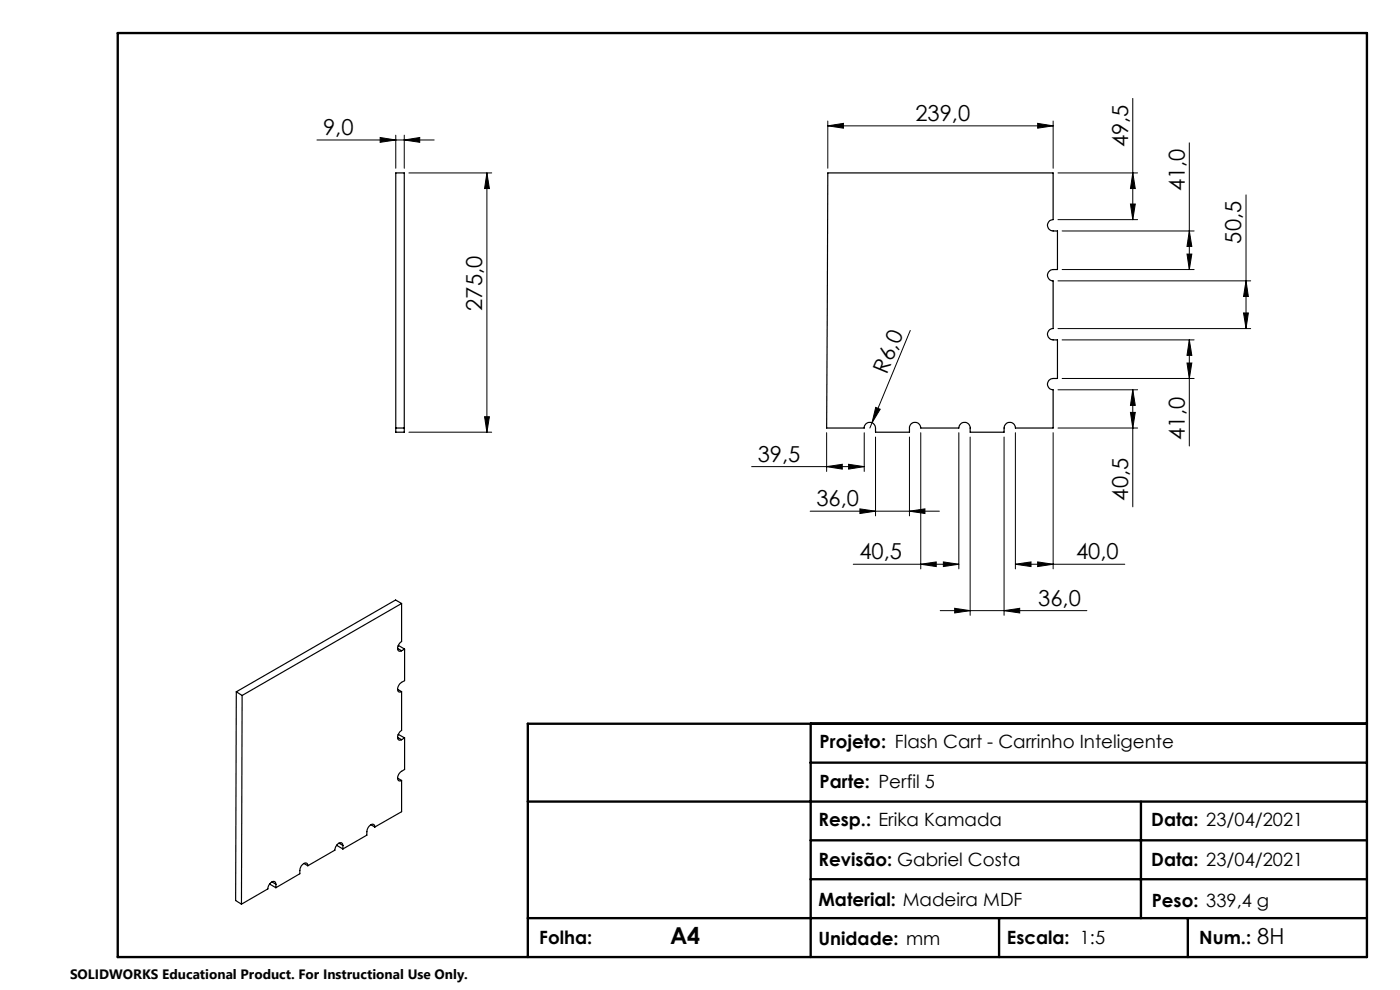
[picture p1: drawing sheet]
<svg xmlns="http://www.w3.org/2000/svg" width="297mm" height="210mm" viewBox="0 0 297 210" stroke-linecap="round" stroke-linejoin="round" font-family="sans-serif">
<g fill="none" stroke="#000" stroke-width=".21">
<path d="M67.2 29.7h24.9M80.6 29.2l3.4 .5-3.4 .5zM84 28.7v7M85.8 29.7l3.2-.5v1zM85.8 28.7v7M86.7 36.7h17.6M103.3 36.7l.5 3.3h-1zM103.3 36.7v55M175.6 26.7l3.3-.5v1zM175.6 25.7v10M175.6 26.7h47.8M220.1 26.2l3.3 .5-3.3 .5z"/>
<path d="M223.4 25.7v10M224.4 36.7h16.9M240.3 36.7l.5 3.3h-1zM240.3 20.9v25.7M252.3 30.3v26.9M224.4 46.6h16.9M224.4 59.6h40.9M225.3 57.2h28M225.3 49h28M239.8 43.3h1l-.5 3.3zM251.8 53.9h1l-.5 3.3zM252.3 49l.5 3.3h-1z"/>
<path d="M264.3 59.6l.5 3.3h-1zM264.3 41.3v28.4M193.1 70.1l-8.1 19.6M224.4 69.7h40.9M225.3 72.1h28M251.8 77h1l-.5 3.3zM252.3 72.1l.5 3.3h-1zM252.3 72.1v22.5M263.8 66.4h1l-.5 3.3zM86.7 91.7h17.6M102.8 88.4h1l-.5 3.3zM159.5 99h23.8"/>
<path d="M175.4 99l3.3-.5v1zM175.4 91.8v8.2M180 98.5l3.3 .5-3.3 .5zM183.3 91.8v8.2M185 89.7l-.5 1.1M185.7 92.7v16.7M185.8 86.4l.9 .4-1.7 2.9zM192.9 92.7v16.7M195.3 91.8v28.9M203.4 91.8v28.9M205.8 92.7v37.8M213 92.7v37.8"/>
<path d="M215.4 91.8v28.9M223.4 91.8v28.9M224.4 90.8h16.9M224.4 82.7h16.9M225.3 80.3h28M239.8 87.5h1l-.5 3.3zM240.3 82.7l.5 3.3h-1zM240.3 82.7v24.8M171.9 108.4h27.4M181 119.7h22.4M182.4 107.9l3.3 .5-3.3 .5zM192.9 108.4l3.3-.5v1z"/>
<path d="M195.3 119.7l3.3-.5v1zM200.1 119.2l3.3 .5-3.3 .5zM215.4 119.7l3.3-.5v1zM215.4 119.7h23.2M220.1 119.2l3.3 .5-3.3 .5zM199.5 129.5h31.1M202.5 129l3.3 .5-3.3 .5zM213 129.5l3.3-.5v1z"/>
</g>
<path d="M25 7h265v196h-265zM172 153.5v49.5M290 153.5h-178v49.5M112 170h178M172 178.3h118M172 161.8h118M242 170v24.8M112 194.8h178M172 186.5h118M211.9 194.8v8.2M252 194.8v8.2" fill="none" stroke="#000" stroke-width=".5"/>
<g fill="#000">
<path d="M185.8 86.4l.9 .4-1.7 2.9z"/>
<path d="M103.3 36.7l.5 3.3h-1zM102.8 88.4h1l-.5 3.3z"/>
<path d="M239.8 43.3h1l-.5 3.3zM240.3 36.7l.5 3.3h-1zM251.8 53.9h1l-.5 3.3zM252.3 49l.5 3.3h-1z"/>
<path d="M263.8 66.4h1l-.5 3.3zM264.3 59.6l.5 3.3h-1zM251.8 77h1l-.5 3.3zM252.3 72.1l.5 3.3h-1zM239.8 87.5h1l-.5 3.3zM240.3 82.7l.5 3.3h-1z"/>
<path d="M180 98.5l3.3 .5-3.3 .5zM175.4 99l3.3-.5v1zM220.1 26.2l3.3 .5-3.3 .5zM175.6 26.7l3.3-.5v1zM85.8 29.7l3.2-.5v1zM80.6 29.2l3.4 .5-3.4 .5z"/>
<path d="M215.4 119.7l3.3-.5v1zM220.1 119.2l3.3 .5-3.3 .5zM202.5 129l3.3 .5-3.3 .5zM213 129.5l3.3-.5v1zM195.3 119.7l3.3-.5v1zM200.1 119.2l3.3 .5-3.3 .5zM182.4 107.9l3.3 .5-3.3 .5zM192.9 108.4l3.3-.5v1z"/>
</g>
<g fill="none" stroke="#000" stroke-width=".25">
<path d="M175.6 36.7h47.8v9.9a1.2 1.2 0 0 0-1.2 1.2 1.2 1.2 0 0 0 1.2 1.2h.9v8.2a1.87 1.87 0 0 0-1.8 .4 1.18 1.18 0 0 0-.2 1.3 1.18 1.18 0 0 0 1.1 .7v10.1a1.2 1.2 0 0 0-1.2 1.2 1.2 1.2 0 0 0 1.2 1.2h.9v8.2a2.01 2.01 0 0 0-1.8 .4 1.2 1.2 0 0 0-.2 1.3 1.2 1.2 0 0 0 1.1 .7v8.1h-8a1.2 1.2 0 0 0-1.2-1.2 1.2 1.2 0 0 0-1.2 1.2v.9h-7.2a1.84 1.84 0 0 0-.4-1.8 1.21 1.21 0 0 0-1.3-.2 1.21 1.21 0 0 0-.7 1.1h-8.1a1.2 1.2 0 0 0-1.2-1.2 1.2 1.2 0 0 0-1.2 1.2v.9h-7.2a1.95 1.95 0 0 0-.4-1.8 1.18 1.18 0 0 0-1.3-.2 1.18 1.18 0 0 0-.7 1.1h-7.9zM84 90.8v-54.1h1.8v54.1M84 90.8h1.8M84 90.8v.9h1.8v-.9M84.3 137.5l.9 .5M84.5 137l.1-.1 1.2 .8M85.2 128v8.1a1.29 1.29 0 0 0-.5 2l.5-.1M85.2 128l-33.8 19.5M85.2 128l-1.3-.7-33.8 19.4M85.8 137.7v6.7a2.08 2.08 0 0 0-1.5 1.7 .54 .54 0 0 0 .2 .6 .54 .54 0 0 0 .7 0M85.8 137.7l-.6 .3M50.1 146.7l-.1 44.3 1.2 .8"/>
<path d="M50.1 146.7l1.3 .8M51.4 147.5l-.2 44.3M84.3 146.2l.9 .5M84.3 156.4l.9 .5M84.5 155.8l1.3 .7M85.2 146.7v8.2a1.51 1.51 0 0 0-.6 2h.6M85.8 156.5v6.7l-.6 .4a1.29 1.29 0 0 0-.5 2.1l.5-.1M85.8 156.5l-.6 .4M71.5 179.2l1.2 .9M71.9 178.8l.8 .5M72.7 179.3a.59 .59 0 0 0-.4-.6 .59 .59 0 0 0-.7 .4l-.4 .6-.2 .6-5.7 3.3M72.7 179.3v.8"/>
<path d="M78.7 174.9l.8 .5M79.5 175.4a.57 .57 0 0 0-.4-.6 .57 .57 0 0 0-.7 .3l-.5 .9-.1 1.2-5.1 2.9M84.3 165.1l.9 .5M85.2 165.6v6.6l-5.7 3.2M57.3 187.5l1.2 .8M57.7 187.1l.8 .5M58.5 187.6a.59 .59 0 0 0-.4-.7 .59 .59 0 0 0-.7 .4l-.4 .6-.2 .7-5.6 3.2M58.5 187.6v.7M64.5 183.2l.8 .4M65.3 183.6a.57 .57 0 0 0-.4-.6 .57 .57 0 0 0-.7 .4l-.5 .8-.1 1.1-5.1 3"/>
</g>
<text font-size="4.9" x="142.1" y="200.2">A4</text>
<g font-size="4.7">
<text x="68.5" y="28.7">9,0</text>
<text x="194.2" y="25.7">239,0</text>
<text x="239.3" y="31.2" transform="rotate(-90 239.3 31.2)">49,5</text>
<text x="251.3" y="40.6" transform="rotate(-90 251.3 40.6)">41,0</text>
<text x="263.3" y="51.7" transform="rotate(-90 263.3 51.7)">50,5</text>
<text x="102.3" y="65.9" transform="rotate(-90 102.3 65.9)">275,0</text>
<text x="188.2" y="79.5" transform="rotate(-67 188.2 79.5)">R6,0</text>
<text x="251.3" y="93.3" transform="rotate(-90 251.3 93.3)">41,0</text>
<text x="160.8" y="98">39,5</text>
<text x="173.2" y="107.4">36,0</text>
<text x="239.3" y="106.2" transform="rotate(-90 239.3 106.2)">40,5</text>
<text x="182.3" y="118.7">40,5</text>
<text x="228.3" y="118.7">40,0</text>
<text x="220.3" y="128.5">36,0</text>
<text x="266.7" y="200.2">8H</text>
</g>
<g font-size="3.9">
<text x="173.9" y="158.6">Projeto: Flash Cart - Carrinho Inteligente</text>
<text x="173.9" y="167.2">Parte: Perfil 5</text>
<text x="173.6" y="175.1">Resp.: Erika Kamada</text>
<text x="244.2" y="175.3">Data: 23/04/2021</text>
<text x="173.6" y="183.7">Revisão: Gabriel Costa</text>
<text x="244.2" y="183.7">Data: 23/04/2021</text>
<text x="173.6" y="192.2">Material: Madeira MDF</text>
<text x="244.3" y="192.3">Peso: 339,4 g</text>
<text x="114.4" y="200.2">Folha:</text>
<text x="173.6" y="200.4">Unidade: mm</text>
<text x="213.6" y="200.2">Escala: 1:5</text>
<text x="254.4" y="200.2">Num.:</text>
</g>
<text font-size="2.9" x="14.9" y="207.6">SOLIDWORKS Educational Product. For Instructional Use Only.</text>
</svg>
